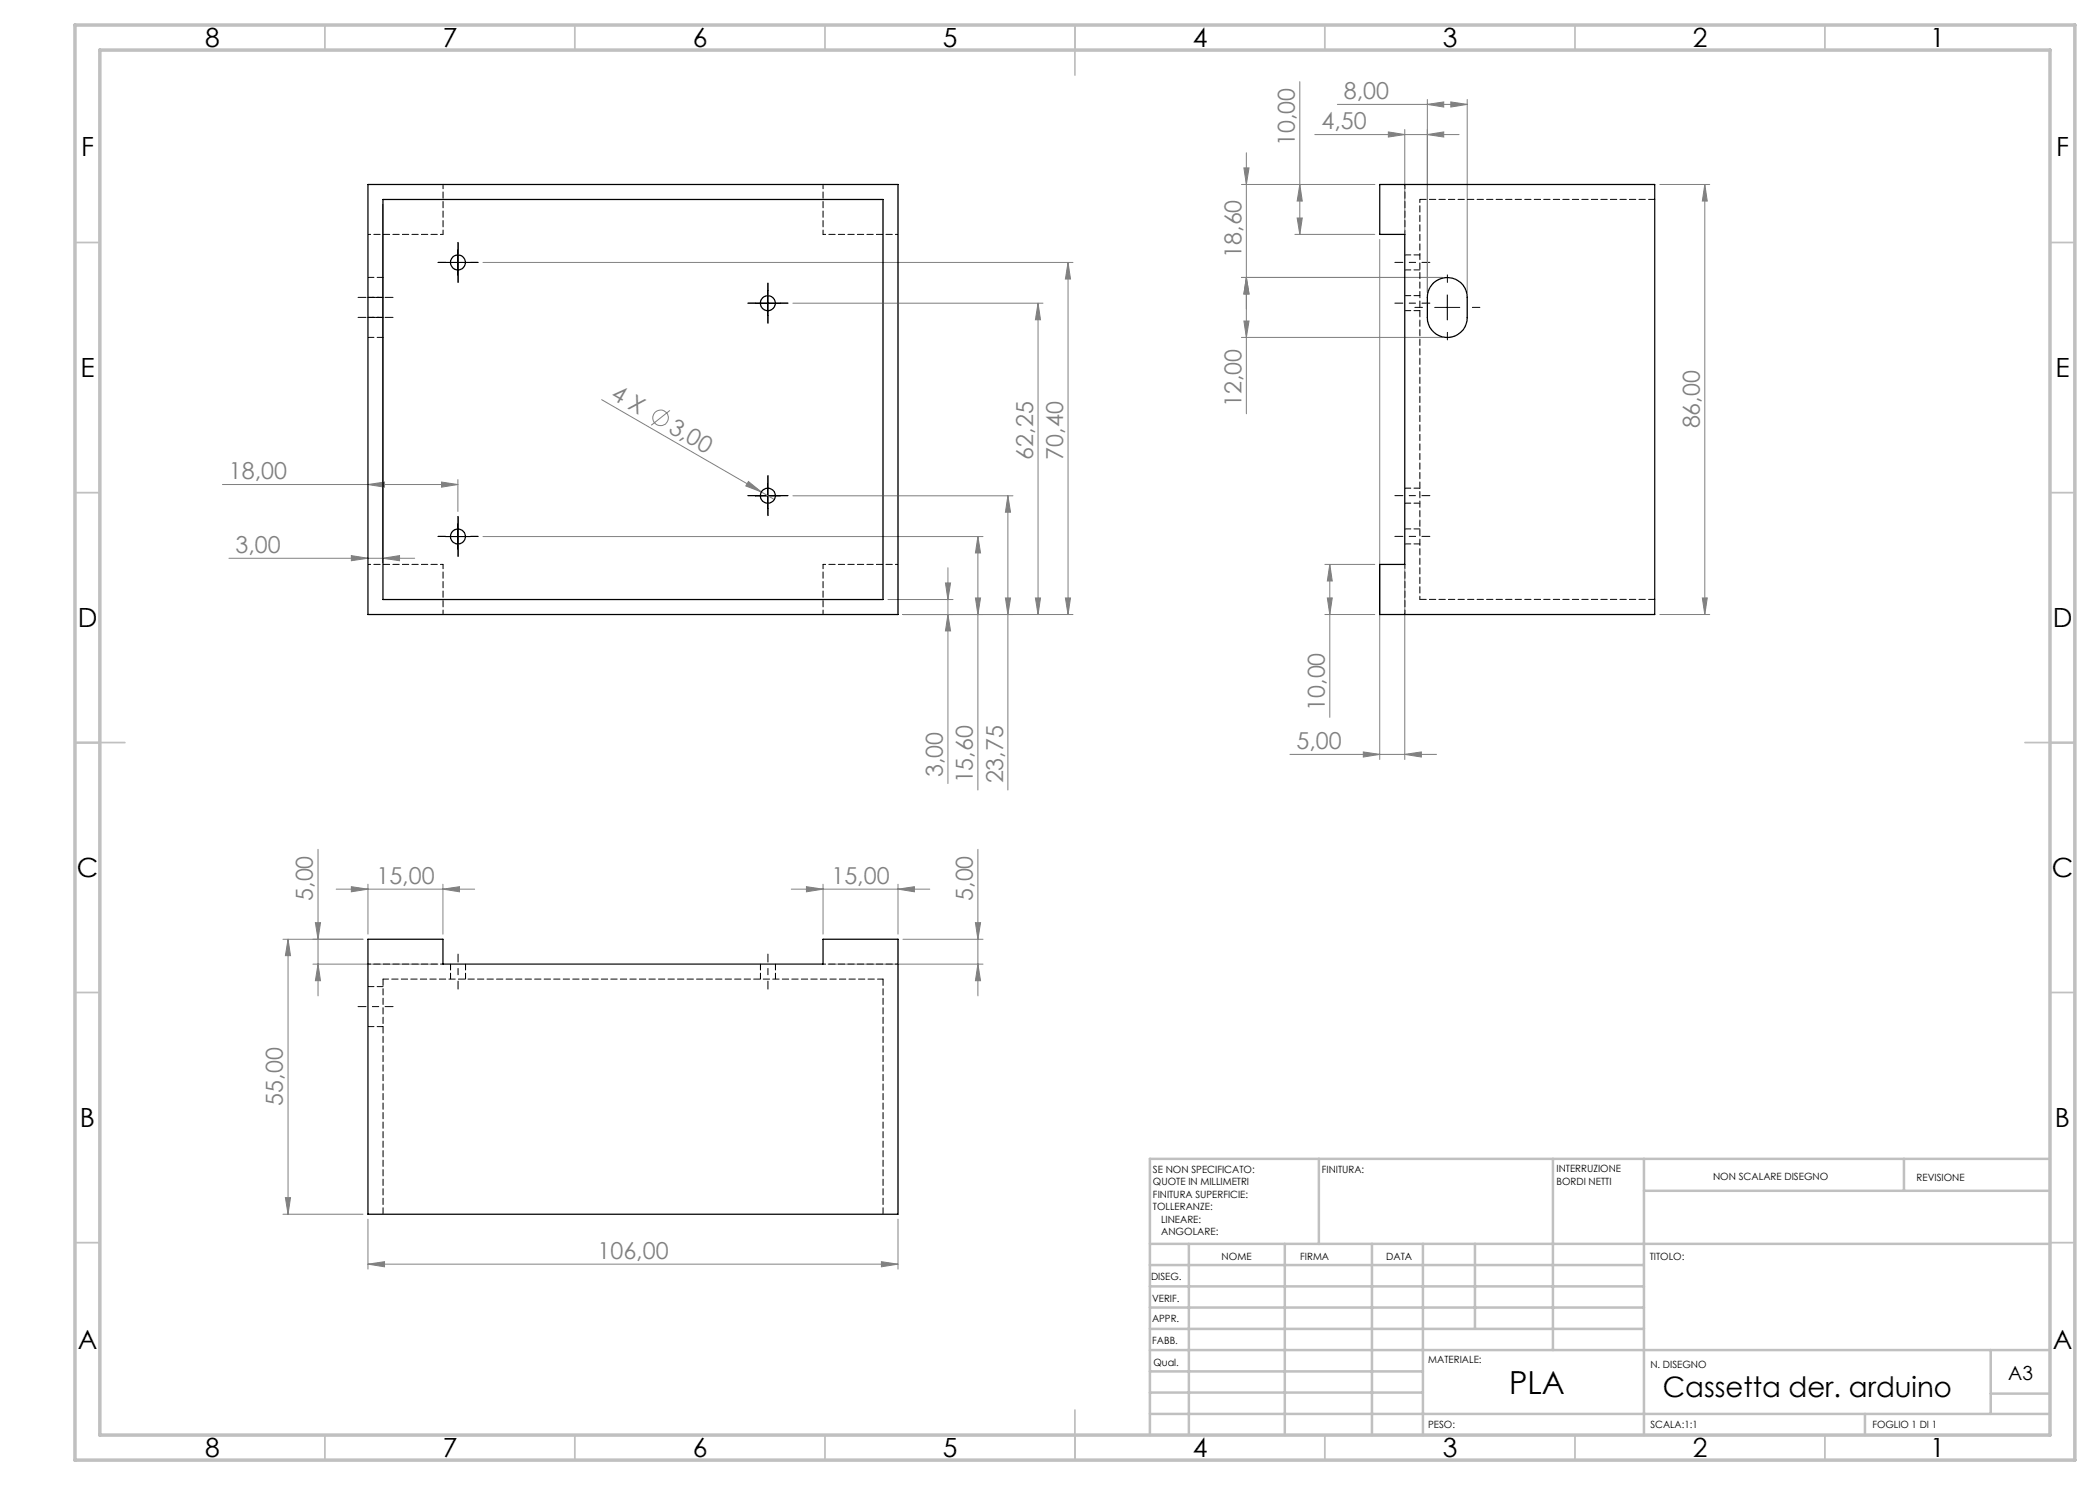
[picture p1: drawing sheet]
<svg xmlns="http://www.w3.org/2000/svg" width="420mm" height="297mm" viewBox="0 0 420 297" stroke-linecap="round" stroke-linejoin="round" font-family="sans-serif">
<g fill="none" stroke="#808080" stroke-width=".2">
<path d="M260 16.3v30.6M285.5 19.9v38.6M293.4 19.9v38.6M248.3 36.9h26.7M248.8 33.6h1l-.5 3.3zM249.3 30.5v52.3M260 36.9l.5 3.3h-1.1zM263 26.9h28.8M267.5 20.9h25.9M277.7 26.4l3.3 .5-3.3 .5zM281 25.9v20M285.5 20.9l3.2-.5v1z"/>
<path d="M285.5 26.9l3.2-.5v1zM290.2 20.4l3.2 .5-3.2 .5zM332 36.9h9.9M341 36.9v86M341 36.9l.5 3.3h-1zM76.6 40.9v71.7M96.6 52.5h118M213.6 52.5v70.4M213.6 52.5l.5 3.3h-1zM248.3 55.5h40.2M249.3 55.5l.5 3.3h-1zM259 46.9h16"/>
<path d="M259.4 43.6h1.1l-.5 3.3zM275.9 47.9v104M120.3 79.9l32 18.5M158.6 60.6h50M207.6 60.6v62.3M207.6 60.6l.5 3.4h-1zM248.3 67.5h40.2M248.8 64.2h1l-.5 3.3zM44.5 96.9h47.1M73.6 96.9l3.3-.5v1zM88.3 96.4l3.3 .5-3.3 .5zM91.6 95.9v6.4"/>
<path d="M134 82.1l-3.8 3M149.7 96.3l2.6 2.1-3.1-1.2zM152.3 98.4l2.6 1.5M158.6 99.2h44M201.6 99.2v58.8M201.6 99.2l.5 3.2h-1zM45.8 111.7h37.1M70.3 111.1l3.3 .6-3.3 .4zM76.6 111.7l3.3-.6v1zM96.6 107.3h100M177.6 119.9h13M189.1 116.6h1l-.5 3.3z"/>
<path d="M189.6 113.6v43.1M195.1 119.6h1l-.5 3.3zM195.6 107.3v50.7M195.6 107.3l.5 3.3h-1zM201.1 119.6h1l-.5 3.3zM207.1 119.6h1l-.5 3.3zM213.1 119.6h1l-.5 3.3zM265 112.9h10M265.5 119.6h1l-.5 3.3zM266 112.9v30.6M266 112.9l.5 3.3h-1zM281 113.9v38"/>
<path d="M340.5 119.6h1l-.5 3.3zM180.6 122.9h34M189.6 122.9l.5 3.3h-1zM265 122.9h10M332 122.9h9.9M258 150.9h29.3M272.7 150.4l3.2 .5-3.2 .5zM281 150.9l3.3-.5v1zM63.6 169.9v29.3M67.2 177.8h27.7M70.3 177.3l3.3 .5-3.3 .6zM73.6 176.8v10"/>
<path d="M88.6 176.8v10M88.6 177.8l3.3-.5v1.1zM158.3 177.8h27.6M161.3 177.3l3.3 .5-3.3 .6zM164.6 176.8v10M179.6 177.8l3.3-.5v1.1zM179.6 176.8v10M195.6 169.9v29.3M56.6 187.9h16M57.6 187.9v54.9M57.6 187.9l.5 3.2h-1zM62.6 192.8h25"/>
<path d="M63.1 184.5h1l-.5 3.4zM63.6 192.8l.5 3.3h-1zM165.6 192.8h31M180.6 187.9h16M195.1 184.5h1l-.5 3.4zM195.6 192.8l.5 3.3h-1zM57.1 239.5h1l-.5 3.3zM56.6 242.8h16M73.6 252.8l3.3-.5v1.1zM73.6 243.8v10M73.6 252.8h106M176.3 252.3l3.3 .5-3.3 .6z"/>
<path d="M179.6 243.8v10"/>
<circle cx="132.1" cy="83.6" r="1.56"/>
</g>
<path d="M78.6 59.5h-7M286 52.5h-7M78.6 63.5h-7M286 60.6h-7M286 99.1h-7M286 107.3h-7M91.6 197.8v-7M153.6 197.8v-7M78.6 201.3h-7" fill="none" stroke="#000" stroke-width=".2" stroke-dasharray="15.2 1.3 1.3 1.3" stroke-dashoffset="13.6"/>
<g fill="none" stroke="#000" stroke-width=".2" stroke-dasharray="15.2 1.3 1.3 1.3">
<path d="M89.1 52.5h-1.5M91.6 50v-1.5M91.6 55v1.5M94.1 52.5h1.5M153.6 58.1v-1.5M289.5 56.5v-1.5M151.1 60.6h-1.5M153.6 63.1v1.5M156.1 60.6h1.5M284.5 61.5h-1.5M289.5 66.5v1.5M294.5 61.5h1.5"/>
<path d="M151.1 99.1h-1.5M153.6 96.6v-1.5M156.1 99.1h1.5M89.1 107.3h-1.5M91.6 104.8v-1.5M91.6 109.8v1.5M94.1 107.3h1.5M153.6 101.6v1.5"/>
</g>
<path d="M89.1 52.5h5M91.6 50v5M153.6 58.1v5M289.5 59v5M151.1 60.6h5M286.9 61.5h5.1M151.1 99.2h5M153.6 96.7v4.9M89.1 107.3h5M91.6 104.8v5" fill="none" stroke="#000" stroke-width=".2"/>
<g fill="none" stroke="#c0c0c0" stroke-width=".35">
<path d="M65 5v5M115 5v5M165 5v5M215 5v10M265 5v5M315 5v5M365 5v5M15 48.5h5M410 48.5h5M15 98.5h5M410 98.5h5M15 148.5h10"/>
<path d="M405 148.5h10M15 198.5h5M410 198.5h5M15 248.5h5M410 248.5h5M65 287v5M115 287v5M165 287v5M215 282v10M265 287v5M315 287v5M365 287v5"/>
</g>
<g fill="none" stroke="#c0c0c0" stroke-width=".5">
<path d="M263.8 231.8v17M310.6 231.8v38.2M328.8 231.8v55.2M328.8 238.2h81.2M380.8 231.8v6.4M410 231.8h-180v55.2M230 248.8h180M230 257.3h98.8M230 253h98.8M237.8 248.8v38.2M257 248.8v38.2M274.4 248.8v38.2"/>
<path d="M284.6 248.8v38.2M295 248.8v17M230 265.8h98.8M230 261.5h98.8M230 278.5h54.6M230 274.3h54.6M230 270h180M398.1 270v12.8M398.1 278.7h11.9M230 282.8h180M373 282.8v4.2"/>
</g>
<path d="M15 5h400v287h-400zM20 10h390v277h-390z" fill="none" stroke="#c0c0c0" stroke-width=".7"/>
<g fill="#808080">
<path d="M149.7 96.3l2.6 2.1-3.1-1.2z"/>
<path d="M285.5 26.9l3.2-.5v1zM277.7 26.4l3.3 .5-3.3 .5zM176.3 252.3l3.3 .5-3.3 .6zM73.6 252.8l3.3-.5v1.1z"/>
<path d="M70.3 111.1l3.3 .6-3.3 .4zM76.6 111.7l3.3-.6v1zM73.6 96.9l3.3-.5v1zM88.3 96.4l3.3 .5-3.3 .5zM285.5 20.9l3.2-.5v1zM290.2 20.4l3.2 .5-3.2 .5zM272.7 150.4l3.2 .5-3.2 .5zM281 150.9l3.3-.5v1zM161.3 177.3l3.3 .5-3.3 .6zM179.6 177.8l3.3-.5v1.1zM70.3 177.3l3.3 .5-3.3 .6zM88.6 177.8l3.3-.5v1.1z"/>
<path d="M189.6 122.9l.5 3.3h-1zM189.1 116.6h1l-.5 3.3zM195.1 119.6h1l-.5 3.3zM195.6 107.3l.5 3.3h-1zM201.1 119.6h1l-.5 3.3zM201.6 99.2l.5 3.2h-1zM207.1 119.6h1l-.5 3.3zM207.6 60.6l.5 3.4h-1zM213.1 119.6h1l-.5 3.3zM213.6 52.5l.5 3.3h-1zM340.5 119.6h1l-.5 3.3zM341 36.9l.5 3.3h-1zM249.3 55.5l.5 3.3h-1zM248.8 33.6h1l-.5 3.3zM265.5 119.6h1l-.5 3.3zM266 112.9l.5 3.3h-1zM259.4 43.6h1.1l-.5 3.3zM260 36.9l.5 3.3h-1.1zM57.1 239.5h1l-.5 3.3zM57.6 187.9l.5 3.2h-1z"/>
<path d="M249.3 55.5l.5 3.3h-1zM248.8 64.2h1l-.5 3.3zM195.1 184.5h1l-.5 3.4zM195.6 192.8l.5 3.3h-1zM63.1 184.5h1l-.5 3.4zM63.6 192.8l.5 3.3h-1z"/>
</g>
<g fill="none" stroke="#000" stroke-width=".25">
<path d="M73.6 36.9h106v86h-106zM76.6 39.9h100v80h-100zM275.9 36.9h55v86h-55v-10h5.1v-66h-5.1zM286.7 56.5a4 4 0 0 1 4.4-.7 4 4 0 0 1 2.3 3.7v4a4 4 0 0 1-3.9 4 4 4 0 0 1-4-4v-4a4.1 4.1 0 0 1 1.2-3zM73.6 187.9h15v4.9h76v-4.9h15v54.9h-106z"/>
<circle cx="91.6" cy="52.5" r="1.5"/>
<circle cx="153.6" cy="60.6" r="1.51"/>
<circle cx="153.6" cy="99.2" r="1.51"/>
<circle cx="91.6" cy="107.3" r="1.5"/>
</g>
<g fill="none" stroke="#000" stroke-width=".2" stroke-dasharray="1.3 .6" stroke-dashoffset=".1">
<path d="M76.6 59.5h-3M76.6 55.5h-3M281 54h3M284 51h-3M284 59.1h-3M73.6 67.5h3M76.6 63.5h-3M281 62.1h3M284 97.6h-3M281 108.8h3M281 100.6h3M284 105.8h-3"/>
<path d="M76.6 197.3h-3M90.1 192.8v3M93.1 195.8v-3M152.1 192.8v3M155.1 195.8v-3M76.6 205.3h-3"/>
</g>
<path d="M88.6 46.9h-15M179.6 46.9h-15M73.6 112.9h15M164.6 112.9h15M88.6 192.8h-15M179.6 192.8h-15" fill="none" stroke="#000" stroke-width=".2" stroke-dasharray="1.3 .6" stroke-dashoffset=".8"/>
<path d="M88.6 36.9v10M281 36.9v10M164.6 46.9v-10M88.6 112.9v10M281 112.9v10M164.6 122.9v-10" fill="none" stroke="#000" stroke-width=".2" stroke-dasharray="1.3 .6" stroke-dashoffset=".4"/>
<path d="M331 39.9h-47M331 119.9h-47M176.6 195.8v47M76.6 242.8v-47" fill="none" stroke="#000" stroke-width=".2" stroke-dasharray="1.3 .6"/>
<path d="M284 39.9v80" fill="none" stroke="#000" stroke-width=".2" stroke-dasharray="1.3 .6" stroke-dashoffset=".6"/>
<path d="M176.6 195.8h-100" fill="none" stroke="#000" stroke-width=".2" stroke-dasharray="1.3 .6" stroke-dashoffset=".2"/>
<text font-size="6.3" x="301.8" y="278.8">PLA</text>
<text font-size="5.6" x="332.6" y="279.3">Cassetta der. arduino</text>
<g font-size="5.3">
<text x="41" y="9.5">8</text>
<text x="88.5" y="9.5">7</text>
<text x="138.5" y="9.5">6</text>
<text x="188.5" y="9.5">5</text>
<text x="238.5" y="9.5">4</text>
<text x="288.5" y="9.5">3</text>
<text x="338.5" y="9.5">2</text>
<text x="386" y="9.5">1</text>
<text x="16.2" y="31.3">F</text>
<text x="411.2" y="31.3">F</text>
<text x="16.1" y="75.5">E</text>
<text x="411.1" y="75.5">E</text>
<text x="15.5" y="125.5">D</text>
<text x="410.5" y="125.5">D</text>
<text x="15.4" y="175.5">C</text>
<text x="410.4" y="175.5">C</text>
<text x="16" y="225.5">B</text>
<text x="411" y="225.5">B</text>
<text x="15.5" y="269.8">A</text>
<text x="410.5" y="269.8">A</text>
<text x="41" y="291.5">8</text>
<text x="88.5" y="291.5">7</text>
<text x="138.5" y="291.5">6</text>
<text x="188.5" y="291.5">5</text>
<text x="238.5" y="291.5">4</text>
<text x="288.5" y="291.5">3</text>
<text x="338.5" y="291.5">2</text>
<text x="386" y="291.5">1</text>
</g>
<g font-size="4.7" fill="#808080">
<text x="268.8" y="19.9">8,00</text>
<text x="259" y="29.2" transform="rotate(-90 259 29.2)">10,00</text>
<text x="264.3" y="25.9">4,50</text>
<text x="248.3" y="51.6" transform="rotate(-90 248.3 51.6)">18,60</text>
<text x="122" y="79.7" transform="rotate(30 122 79.7)">4 X</text>
<text x="248.3" y="81.5" transform="rotate(-90 248.3 81.5)">12,00</text>
<text x="133.5" y="86.3" transform="rotate(30 133.5 86.3)">3,00</text>
<text x="340" y="85.7" transform="rotate(-90 340 85.7)">86,00</text>
<text x="45.8" y="95.9">18,00</text>
<text x="206.6" y="91.9" transform="rotate(-90 206.6 91.9)">62,25</text>
<text x="212.6" y="91.9" transform="rotate(-90 212.6 91.9)">70,40</text>
<text x="47.1" y="110.6">3,00</text>
<text x="265" y="142.2" transform="rotate(-90 265 142.2)">10,00</text>
<text x="259.3" y="149.9">5,00</text>
<text x="188.6" y="155.4" transform="rotate(-90 188.6 155.4)">3,00</text>
<text x="194.6" y="156.7" transform="rotate(-90 194.6 156.7)">15,60</text>
<text x="200.6" y="156.7" transform="rotate(-90 200.6 156.7)">23,75</text>
<text x="75.3" y="176.8">15,00</text>
<text x="166.3" y="176.8">15,00</text>
<text x="62.6" y="180.2" transform="rotate(-90 62.6 180.2)">5,00</text>
<text x="194.6" y="180.2" transform="rotate(-90 194.6 180.2)">5,00</text>
<text x="56.6" y="221.1" transform="rotate(-90 56.6 221.1)">55,00</text>
<text x="119.5" y="251.8">106,00</text>
</g>
<text font-size="3.9" x="401.6" y="276">A3</text>
<g font-size="2">
<text x="230.6" y="234.6">SE NON SPECIFICATO:</text>
<text x="230.6" y="237.1">QUOTE IN MILLIMETRI</text>
<text x="230.6" y="239.6">FINITURA SUPERFICIE:</text>
<text x="264.4" y="234.6">FINITURA:</text>
<text x="311.3" y="234.5">INTERRUZIONE</text>
<text x="311.3" y="237">BORDI NETTI</text>
<text x="342.6" y="236">NON SCALARE DISEGNO</text>
<text x="383.3" y="236.2">REVISIONE</text>
<text x="230.6" y="242.1">TOLLERANZE:</text>
<text x="232.2" y="244.6">LINEARE:</text>
<text x="232.2" y="247.1">ANGOLARE:</text>
<text x="244.3" y="252">NOME</text>
<text x="260" y="251.9">FIRMA</text>
<text x="277.2" y="251.9">DATA</text>
<text x="330" y="251.9">TITOLO:</text>
<text x="230.2" y="256.1">DISEG.</text>
<text x="230.4" y="260.3">VERIF.</text>
<text x="230.4" y="264.4">APPR.</text>
<text x="230.5" y="268.8">FABB.</text>
<text x="230.7" y="273.1">Qual.</text>
<text x="285.7" y="272.5">MATERIALE:</text>
<text x="330.1" y="273.6">N. DISEGNO</text>
<text x="285.6" y="285.5">PESO:</text>
<text x="330.1" y="285.6">SCALA:1:1</text>
<text x="374.5" y="285.6">FOGLIO 1 DI 1</text>
</g>
</svg>
